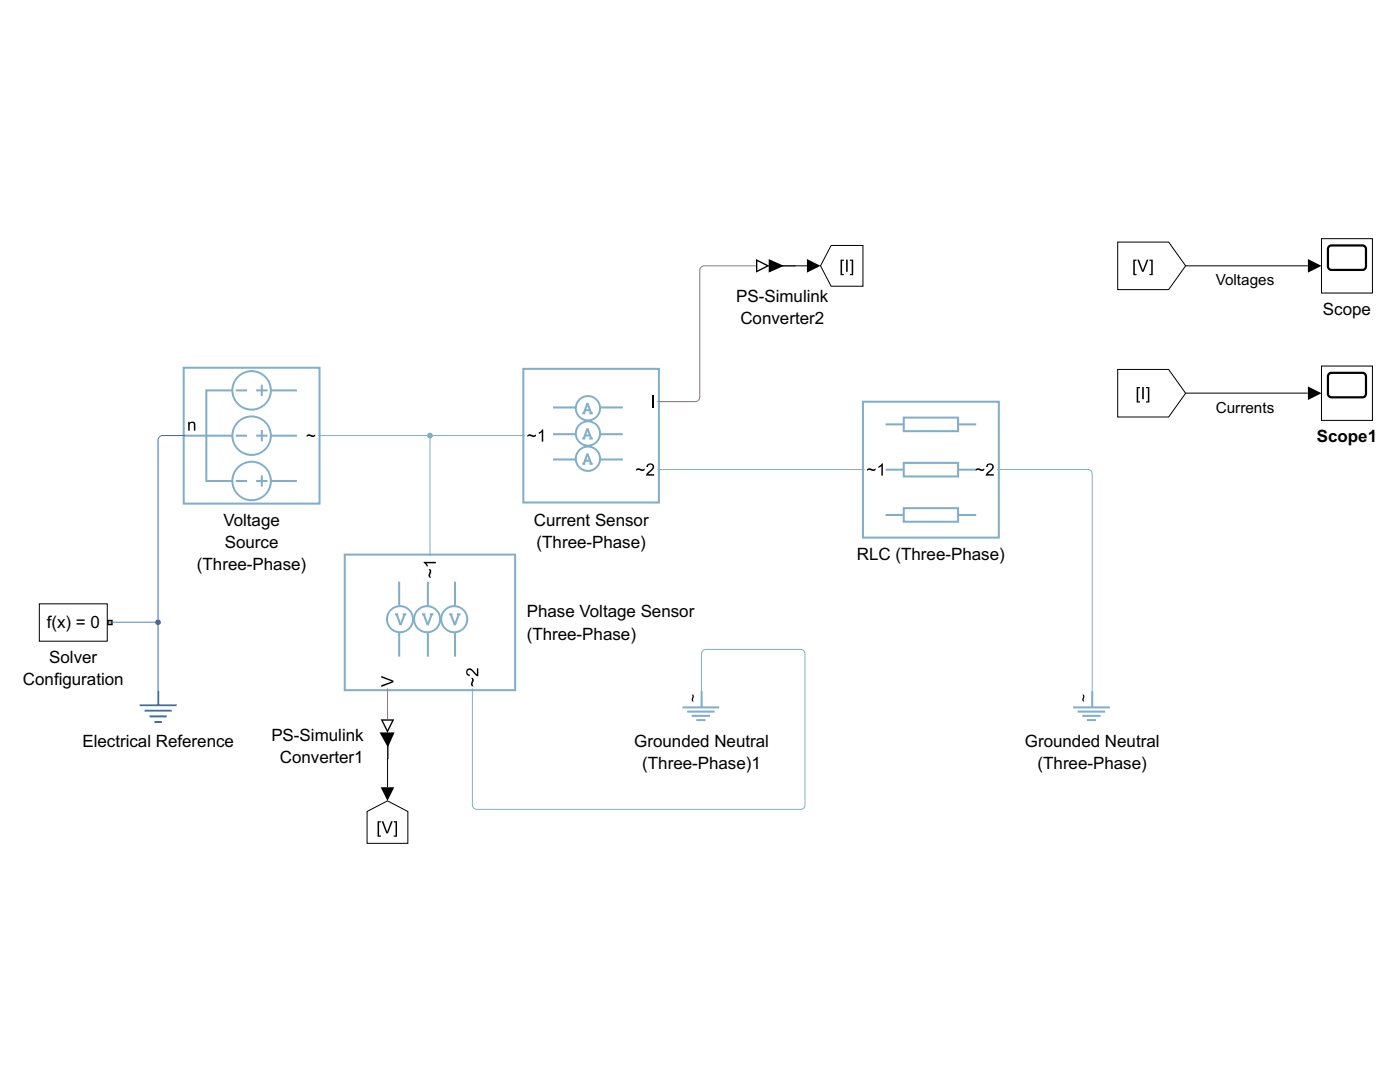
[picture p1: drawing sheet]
<svg xmlns="http://www.w3.org/2000/svg" width="279mm" height="216mm" viewBox="0 0 279 216" stroke-linecap="round" stroke-linejoin="round" font-family="sans-serif">
<path d="M21.5 123.8h.9v.8h-.9z" fill="#b3b3b3"/>
<path d="M21.7 123.9h.5v.6h-.5zM21.4 123.7v1.1h1.1v-1.1z" fill="#000"/>
<path d="M7.9 120.5h13.5v7.4h-13.5z" fill="#fff"/>
<path d="M7.9 120.5h13.5v7.4h-13.5z" fill="none" stroke="#000" stroke-width=".2"/>
<path d="M31.6 137.9v2.7M27.9 140.7h7.4M28.9 141.8h5.4M29.8 142.9h3.5M30.8 144.1h1.5" fill="none" stroke="#3369c9" stroke-width=".41"/>
<path d="M76.2 143.7h2.3l-1.2 2.2z" fill="#fff"/>
<path d="M76.4 143.8l.9 1.8 .9-1.8zM76 143.5h2.7l-1.4 2.7z" fill="#000"/>
<path d="M74.6 146.2h5.4v5.1h-5.4z" fill="#fff"/>
<path d="M77.4 146.3v5.2" fill="none" stroke="#000" stroke-width=".27"/>
<path d="M216 138.6h.3l.1 .5a.59 .59 0 0 0 0 .9h-.2l-.2-.2 .2-.8zM76 146.3h2.5l-1.1 2.5z" fill="#000"/>
<path d="M76 146.3h2.5l-1.1 2.5z" fill="none" stroke="#000" stroke-width=".34"/>
<path d="M218 137.9v3.3M214.2 141.2h7.3M215.1 142h5.5M216 142.8h3.7M216.9 143.7h1.8" fill="none" stroke="#81afca" stroke-width=".41"/>
<path d="M263.7 47.6h10.2v10.9h-10.2z" fill="#fff"/>
<path d="M265.2 49.2l.5-.2h6.2a.7 .7 0 0 1 .7 .7v3.4a.7 .7 0 0 1-.7 .8h-6.2a.7 .7 0 0 1-.7-.8v-3.4z" fill="none" stroke="#000" stroke-width=".44"/>
<path d="M263.7 47.6h10.2v10.9h-10.2z" fill="none" stroke="#000" stroke-width=".2"/>
<path d="M176.7 93.7h3.7M176.7 84.7h3.7M191.2 93.7h3.6M191.2 84.7h3.6M176.7 102.8h3.7M191.2 102.8h3.6" fill="none" stroke="#81afca" stroke-width=".41"/>
<g fill="#81afca">
<path d="M180.2 92.2h11.2v3.1h-11.2zM180.4 92.4h.2v2.7h-.2v-.2h10.8v.2h-.2v-2.7h.2v.2h-10.8z"/>
<path d="M180.2 101.2h11.2v3.1h-11.2zM180.4 101.4h.2v2.7h-.2v-.2h10.8v.2h-.2v-2.7h.2v.2h-10.8z"/>
<path d="M180.2 83.1h11.2v3.1h-11.2zM180.4 83.3h.2v2.7h-.2v-.2h10.8v.2h-.2v-2.7h.2v.2h-10.8z"/>
</g>
<path d="M172.2 80.2h27.1v27.1h-27.1z" fill="none" stroke="#81afca" stroke-width=".41"/>
<g fill="#000">
<path d="M173 93.6a1.18 1.18 0 0 1 1.3 .1l.4-.3v.4a1.1 1.1 0 0 1-1.2 0l-.5 .2zM175.3 93.1l.7-.6h.2v2.4h-.3v-1.9l-.6 .4z"/>
<path d="M194.7 93.6a1.18 1.18 0 0 1 1.3 .1l.4-.3v.4a1.1 1.1 0 0 1-1.2 0l-.5 .2zM197 92.6a.8 .8 0 0 1 1.3 .2 .8 .8 0 0 1-.5 1.2l-.7 .6h1.2v.3h-1.6l.4-.6a1.65 1.65 0 0 0 .9-1.3l-.4-.3a.44 .44 0 0 0-.5 .5h-.3z"/>
</g>
<g fill="#81afca">
<path d="M82.4 123.6a2.8 2.8 0 0 0 5.6 0 2.8 2.8 0 0 0-5.6 0zM82.8 123.5a2.41 2.41 0 0 1 4.8 0 2.41 2.41 0 0 1-4.8 0z"/>
<path d="M77 123.6a2.8 2.8 0 0 0 5.6 0 2.8 2.8 0 0 0-5.6 0zM77.4 123.5a2.41 2.41 0 0 1 4.8 0 2.41 2.41 0 0 1-4.8 0z"/>
<path d="M87.9 123.6a2.8 2.8 0 0 0 5.5 0 2.8 2.8 0 0 0-5.5 0zM88.2 123.5a2.45 2.45 0 0 1 4.9 0 2.45 2.45 0 0 1-4.9 0z"/>
</g>
<g fill="none" stroke="#81afca" stroke-width=".41">
<path d="M68.8 110.7h34v27h-34zM79.7 116.1v4.7M85.4 116.1v4.7M90.8 116.1v4.7M78.8 122.6h.7M79.1 122.6l.8 2.1 .8-2.1M79.7 126.3v4.7M80.4 122.6h.7M84.2 122.6h.7M84.6 122.6l.8 2.1 .8-2.1M85.4 126.3v4.7M85.8 122.6h.7"/>
<path d="M89.6 122.6h.7M90 122.6l.8 2.1 .8-2.1M90.8 126.3v4.7M91.2 122.6h.7"/>
</g>
<g fill="#000">
<path d="M76.1 134.9l2.4 .9v.3l-2.4 1v-.4l2.1-.7-2.1-.8z"/>
<path d="M85.5 113.6h.4a1.1 1.1 0 0 1-.1 1.2l.3 .5h-.4a1.18 1.18 0 0 1 0-1.3zM84.6 112.1h2.4v.3h-1.9l.3 .6h-.2l-.6-.7z"/>
<path d="M94 135.3h.3a1.1 1.1 0 0 1 0 1.2l.2 .5h-.3a1.18 1.18 0 0 1 0-1.3zM93.2 133.6a.99 .99 0 0 1 1.5 .5l.5 .4v-1.1h.3v1.6l-.7-.4a1.65 1.65 0 0 0-1.3-.9l-.2 .4a.44 .44 0 0 0 .5 .5l-.1 .3a.79 .79 0 0 1-.7-.5 .79 .79 0 0 1 .2-.8z"/>
</g>
<g fill="#81afca">
<path d="M46.2 86.9a4 4 0 0 1 8.1 0 4 4 0 0 1-8.1 0zM46.6 86.9a3.6 3.6 0 0 0 7.3 0 3.6 3.6 0 0 0-7.3 0z"/>
<path d="M46.2 77.9a4 4 0 0 1 8.1 0 4 4 0 0 1-8.1 0zM46.6 77.9a3.6 3.6 0 0 0 7.3 0 3.6 3.6 0 0 0-7.3 0z"/>
<path d="M46.2 96a4 4 0 0 1 8.1 0 4 4 0 0 1-8.1 0zM46.6 96a3.6 3.6 0 0 0 7.3 0 3.6 3.6 0 0 0-7.3 0z"/>
</g>
<g fill="none" stroke="#81afca" stroke-width=".41">
<path d="M36.7 73.4h27.1v27.1h-27.1zM46.4 77.9h-5.2v18.1h5.2M47.1 77.9h2.2M51.1 77.9h2.3M52.2 76.8v2.2M54.1 77.9h5.2M36.7 86.9h9.8M47.1 86.9h2.2M47.1 96h2.2M51.1 86.9h2.3M51.1 96h2.3M52.2 85.8v2.3"/>
<path d="M52.2 94.8v2.3M54.1 86.9h5.2M54.1 96h5.2"/>
</g>
<path d="M37.6 84.2h.2v.2a.63 .63 0 0 1 .8-.3 .63 .63 0 0 1 .4 .7v1.1h-.3v-1a.44 .44 0 0 0-.5-.5 .44 .44 0 0 0-.3 .6v.9h-.3zM61.2 86.9a1.18 1.18 0 0 1 1.3 0l.4-.2v.3a1.1 1.1 0 0 1-1.3 0l-.4 .2z" fill="#000"/>
<path d="M223.1 48.3h10.1l3.4 4.7-3.4 4.8h-10.1z" fill="#fff"/>
<path d="M226.2 51.8h.6v.3h-.3v2.6h.3v.2h-.6zM227 51.8h.3l.8 2.2 .8-2.2h.3l-1 2.4h-.3zM229.4 51.8h.7v3.1h-.7v-.2h.4v-2.6h-.4z" fill="#000"/>
<path d="M223.1 48.3h10.1l3.4 4.7-3.4 4.8h-10.1z" fill="none" stroke="#000" stroke-width=".2"/>
<path d="M73.3 161.9l4-2.1 4.1 2.1v6.4h-8.1z" fill="#fff"/>
<path d="M75.4 163.9h.6v.2h-.3v2.6h.3v.3h-.6zM76.2 163.9h.3l.8 2.1 .7-2.1h.4l-1 2.4h-.3zM78.6 163.9h.6v3.1h-.6v-.3h.3v-2.6h-.3z" fill="#000"/>
<path d="M73.3 161.9l4-2.1 4.1 2.1v6.4h-8.1z" fill="none" stroke="#000" stroke-width=".2"/>
<path d="M223.1 73.7h10.1l3.4 4.8-3.4 4.7h-10.1z" fill="#fff"/>
<path d="M226.8 77.2h.7v.3h-.4v2.6h.4v.2h-.7zM228 77.2h.3v2.5h-.3zM228.7 77.2h.7v3.1h-.7v-.2h.4v-2.6h-.4z" fill="#000"/>
<path d="M223.1 73.7h10.1l3.4 4.8-3.4 4.7h-10.1z" fill="none" stroke="#000" stroke-width=".2"/>
<path d="M263.7 73h10.2v10.9h-10.2z" fill="#fff"/>
<path d="M265.2 74.6l.5-.2h6.2a.7 .7 0 0 1 .7 .7v3.5a.7 .7 0 0 1-.7 .7h-6.2a.7 .7 0 0 1-.7-.7v-3.5z" fill="none" stroke="#000" stroke-width=".44"/>
<path d="M263.7 73h10.2v10.9h-10.2z" fill="none" stroke="#000" stroke-width=".2"/>
<path d="M140 137.9v3.3M136.2 141.2h7.3M137.1 142h5.5M138 142.8h3.7M139 143.7h1.8" fill="none" stroke="#81afca" stroke-width=".41"/>
<path d="M138 138.6h.3l.2 .5a.59 .59 0 0 0 0 .9h-.3l-.1-.2 .1-.8z" fill="#000"/>
<g fill="#81afca">
<path d="M114.7 86.5a2.65 2.65 0 0 1 5.3 0 2.65 2.65 0 0 1-5.3 0zM115.1 86.5a2.25 2.25 0 0 0 4.5 0 2.25 2.25 0 0 0-4.5 0z"/>
<path d="M114.7 81.5a2.65 2.65 0 0 1 5.3 0 2.65 2.65 0 0 1-5.3 0zM115.1 81.5a2.25 2.25 0 0 0 4.5 0 2.25 2.25 0 0 0-4.5 0z"/>
<path d="M114.7 91.5a2.65 2.65 0 0 1 5.3 0 2.65 2.65 0 0 1-5.3 0zM115.1 91.5a2.25 2.25 0 0 0 4.5 0 2.25 2.25 0 0 0-4.5 0z"/>
</g>
<g fill="none" stroke="#81afca" stroke-width=".41">
<path d="M104.4 73.6h27.1v26.7h-27.1zM110.4 86.6h4.4M110.4 91.7h4.4M110.4 81.3h4.4M116.2 87.5h.6M116.2 82.5h.6M116.2 92.5h.6M116.7 86.9h1M116.7 81.9h1M116.7 91.9h1M117.2 85.5l.8 2M117.2 80.5l.8 2"/>
<path d="M117.2 90.5l.8 2M117.2 85.5l-.7 2M117.2 80.5l-.7 2M117.2 90.5l-.7 2M117.6 87.5h.7M117.6 82.5h.7M117.6 92.5h.7M119.9 86.6h4.4M119.9 91.7h4.4M119.9 81.3h4.4"/>
</g>
<g fill="#000">
<path d="M105.3 86.9a1.18 1.18 0 0 1 1.2 0l.5-.2v.3a1.1 1.1 0 0 1-1.3 0l-.4 .2zM107.5 86.3l.7-.6h.2v2.4h-.3v-1.9l-.6 .4z"/>
<path d="M127 93.6a1.18 1.18 0 0 1 1.2 .1l.4-.3v.4a1.1 1.1 0 0 1-1.2 0l-.4 .2zM129.2 92.6a.8 .8 0 0 1 1.3 .2 .8 .8 0 0 1-.5 1.2l-.6 .6h1.1v.3h-1.6l.4-.6a1.65 1.65 0 0 0 .9-1.3l-.4-.3a.44 .44 0 0 0-.5 .5h-.3z"/>
</g>
<path d="M130.3 78.9v2.4" fill="none" stroke="#000" stroke-width=".32"/>
<path d="M151 51.9l2.3 1.1-2.3 1.2z" fill="#fff"/>
<path d="M151.1 52.1l1.9 .9-1.9 1zM150.9 51.7v2.7l2.7-1.4z" fill="#000"/>
<path d="M153.6 50.3h5.1v5.5h-5.1z" fill="#fff"/>
<path d="M153.6 53h5.1" fill="none" stroke="#000" stroke-width=".27"/>
<path d="M153.6 52l2.4 1-2.4 1.1z" fill="#000"/>
<path d="M153.6 52l2.4 1-2.4 1.1z" fill="none" stroke="#000" stroke-width=".34"/>
<path d="M165.9 49h6.3v8.1h-6.3l-2.1-4.1z" fill="#fff"/>
<path d="M167.7 51.8h.7v.3h-.3v2.6h.3v.2h-.7zM168.9 51.8h.3v2.4h-.3zM169.6 51.8h.7v3.1h-.7v-.2h.4v-2.6h-.4z" fill="#000"/>
<path d="M165.9 49h6.3v8.1h-6.3l-2.1-4.1z" fill="none" stroke="#000" stroke-width=".2"/>
<path d="M37 86.9h-4.6a.91 .91 0 0 0-.9 .9v50.2M22.4 124.2h9.1" fill="none" stroke="#3369c9" stroke-width=".2"/>
<circle cx="31.5" cy="124.2" r=".58" fill="#3369c9"/>
<path d="M63.5 86.9h41.3M85.8 86.9v24.1M199 93.7h18.1a.91 .91 0 0 1 .9 .8v43.5" fill="none" stroke="#81afca" stroke-width=".2"/>
<path d="M261 51.7l2.7 1.3-2.7 1.4zM261 77.1l2.7 1.4-2.7 1.3z" fill="#000"/>
<path d="M236.6 53h24.4M236.6 78.4h24.4" fill="none" stroke="#000" stroke-width=".2"/>
<circle cx="85.8" cy="86.9" r=".58" fill="#81afca"/>
<path d="M161 51.7l2.8 1.3-2.8 1.4zM76 157.1h2.7l-1.4 2.7z" fill="#000"/>
<path d="M158.6 53h2.5M77.3 151.3v5.8" fill="none" stroke="#000" stroke-width=".2"/>
<path d="M150.8 53h-10.3a.91 .91 0 0 0-.8 .9v25.4a.91 .91 0 0 1-.9 .8h-7.6M77.3 137.4v6.1" fill="none" stroke="#a06c70" stroke-width=".2"/>
<path d="M131.2 93.7h41.4M94.3 137.4v23.3a.91 .91 0 0 0 .8 .8h64.7a.91 .91 0 0 0 .9-.8v-30.3a.91 .91 0 0 0-.9-.8h-19a.91 .91 0 0 0-.8 .8v7.6" fill="none" stroke="#81afca" stroke-width=".2"/>
<g font-size="3.4">
<text x="146.9" y="60.2">PS-Simulink</text>
<text x="147.8" y="64.6">Converter2</text>
<text x="264" y="62.9">Scope</text>
<text x="262.8" y="88.3">Scope1</text>
<text x="44.6" y="104.9">Voltage</text>
<text x="106.5" y="104.9">Current Sensor</text>
<text x="39.3" y="113.7">(Three-Phase)</text>
<text x="44.9" y="109.3">Source</text>
<text x="107.1" y="109.3">(Three-Phase)</text>
<text x="171" y="111.7">RLC (Three-Phase)</text>
<text x="9.3" y="125.4">f(x) = 0</text>
<text x="105.1" y="123.2">Phase Voltage Sensor</text>
<text x="105.1" y="127.6">(Three-Phase)</text>
<text x="4.6" y="136.8">Configuration</text>
<text x="9.8" y="132.4">Solver</text>
<text x="16.4" y="149">Electrical Reference</text>
<text x="54.2" y="147.8">PS-Simulink</text>
<text x="126.6" y="149">Grounded Neutral</text>
<text x="204.5" y="149">Grounded Neutral</text>
<text x="55.8" y="152.2">Converter1</text>
<text x="128.2" y="153.4">(Three-Phase)1</text>
<text x="207.1" y="153.4">(Three-Phase)</text>
</g>
<g font-size="3.1">
<text x="242.6" y="56.9">Voltages</text>
<text x="242.6" y="82.4">Currents</text>
</g>
</svg>
